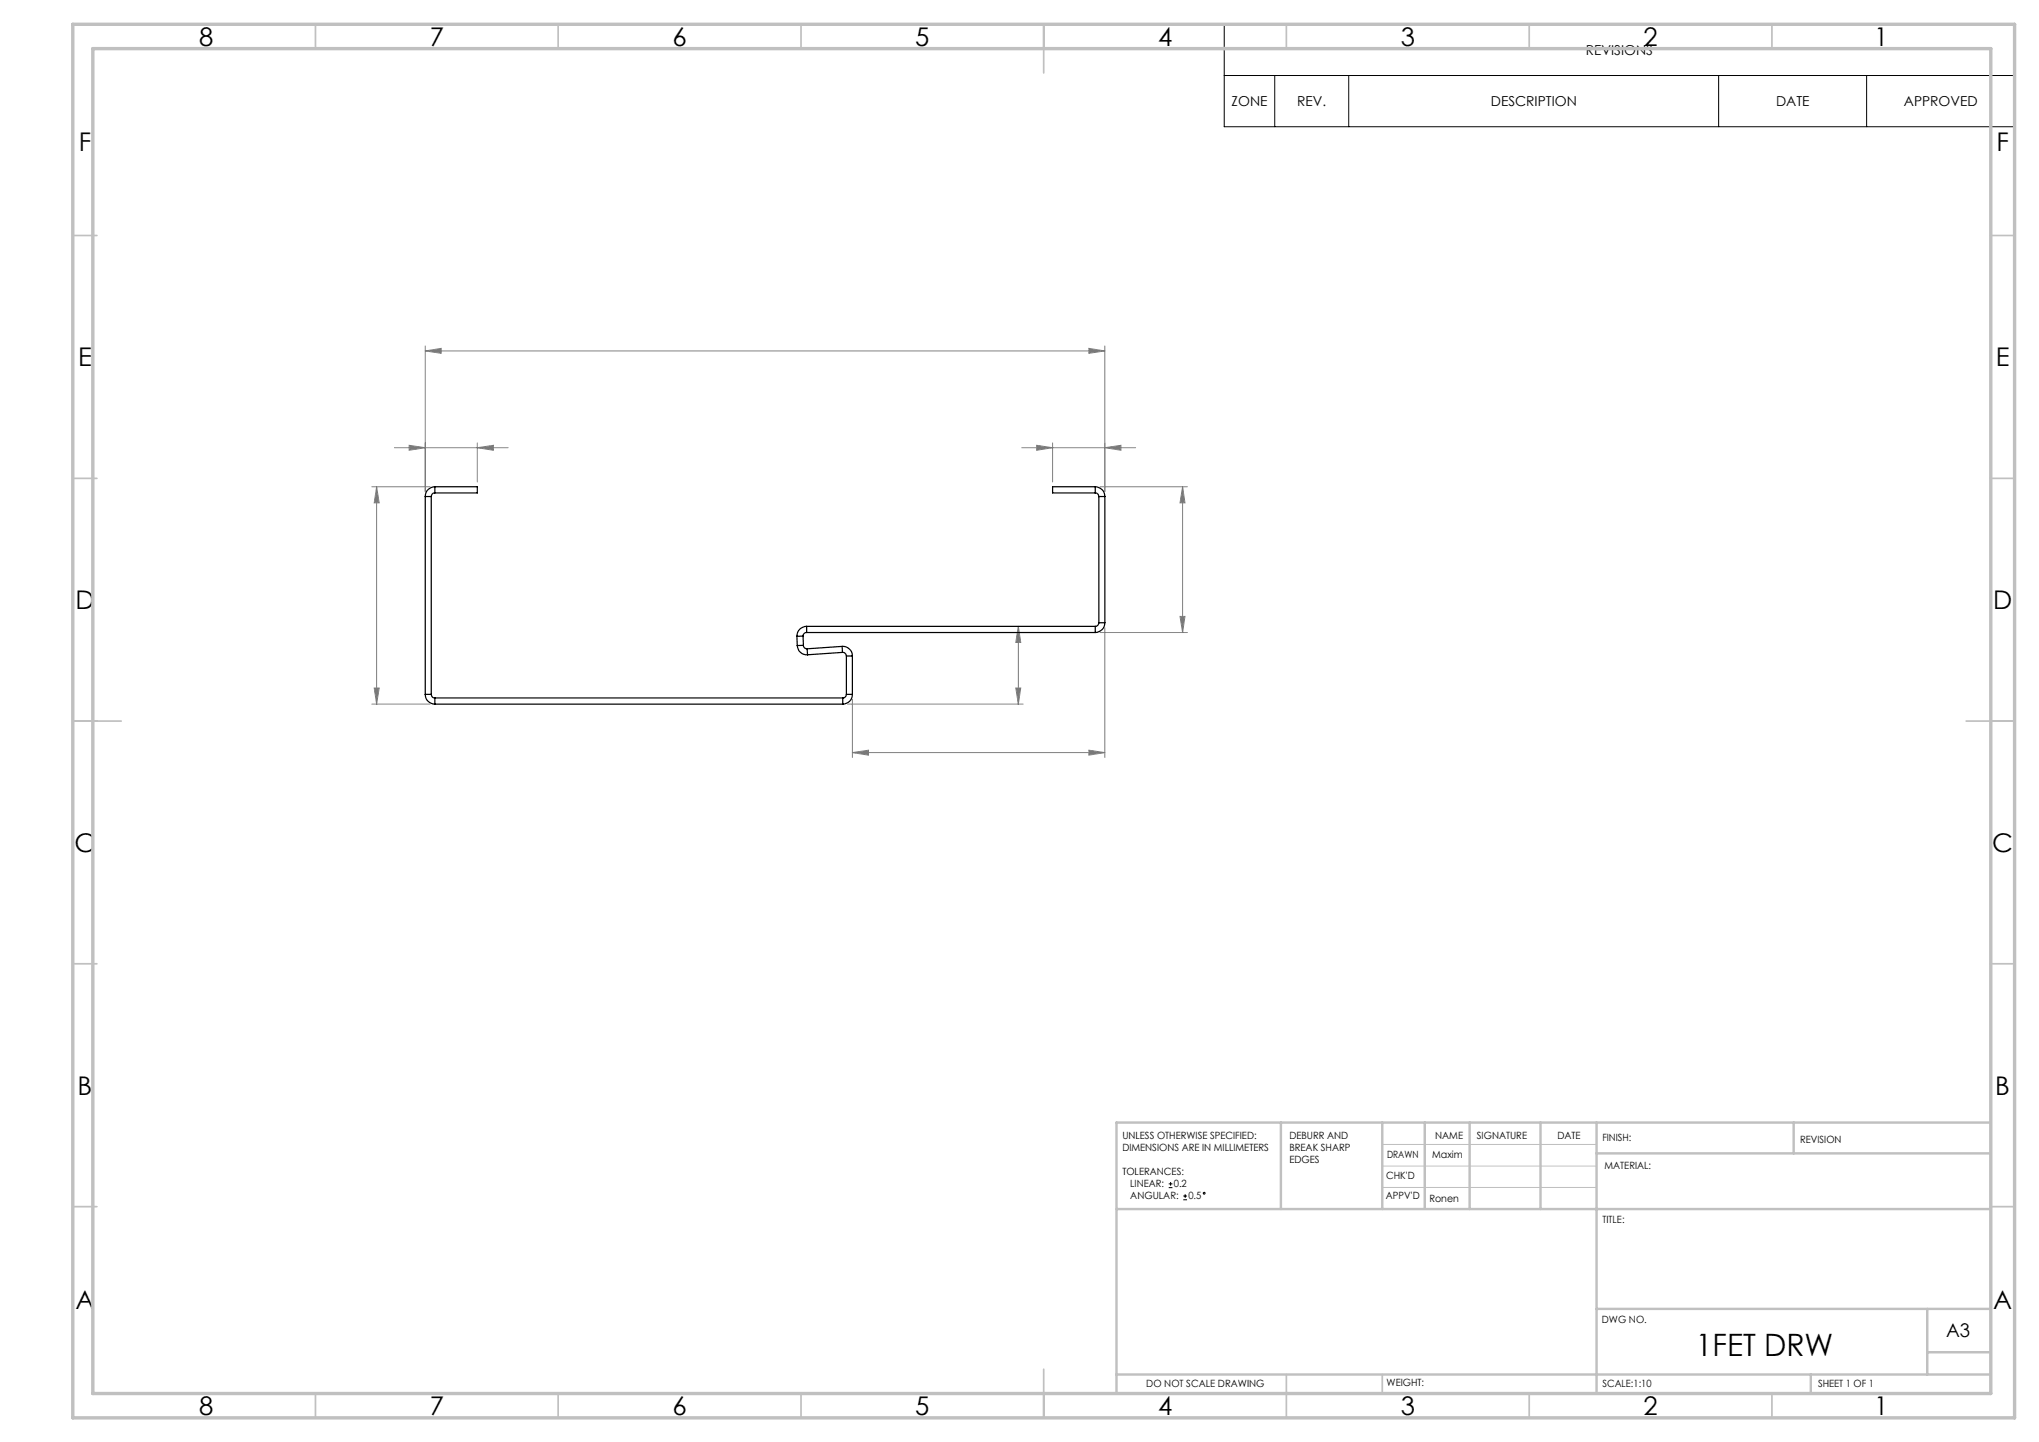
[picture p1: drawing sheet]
<svg xmlns="http://www.w3.org/2000/svg" width="420mm" height="297mm" viewBox="0 0 420 297" stroke-linecap="round" stroke-linejoin="round" font-family="sans-serif">
<g fill="none" stroke="#000" stroke-width=".21">
<path d="M252.2 5h162.8v21.1h-162.8zM252.2 15.6h162.8M262.6 15.6v10.5M277.8 15.6v10.5M354 15.6v10.5M384.5 15.6v10.5M240.7 244.6h.8M240.7 243.8h.8M241.1 243.4v.8M243.7 247.1h.8M243.7 246.3h.8M244.1 246v.7"/>
<circle cx="248.1" cy="245.8" r=".19"/>
</g>
<g fill="none" stroke="#808080" stroke-width=".21">
<path d="M87.6 72.3l3.3-.5v1zM87.6 71.3v29.9M87.6 72.3h140M224.3 71.8l3.3 .5-3.3 .5zM227.6 71.3v29.9M81.2 92.2h23.5M84.3 91.7l3.3 .5-3.3 .5zM98.3 92.2l3.3-.5v1zM98.3 91.2v8.1M210.5 92.2h23.4M213.5 91.7l3.3 .5-3.3 .5zM216.8 91.2v8.1"/>
<path d="M227.6 92.2l3.3-.5v1zM76.6 100.3h12M77.6 100.3l.5 3.3h-1zM77.6 100.3v44.7M226.6 100.3h18M243.6 100.3l.5 3.3h-1zM243.6 100.3v30M209.8 129l.5 3.3h-1.1zM209.8 129v16M226.6 130.3h18M227.6 129.3v26.7M243.1 127h1l-.5 3.3z"/>
<path d="M76.6 145h12M77.1 141.7h1l-.5 3.3zM174.6 145h36.1M175.6 155l3.3-.5v1zM175.6 144v12M175.6 155h52M209.2 141.7h1.1l-.5 3.3zM224.3 154.5l3.3 .5-3.3 .5z"/>
</g>
<path d="M284.7 235.7h44.2M284.7 240.2h44.2M284.7 244.6h44.2" fill="none" stroke="#c0c0c0" stroke-width=".21"/>
<g fill="none" stroke="#c0c0c0" stroke-width=".35">
<path d="M65 5v5M115 5v5M165 5v5M215 5v10M265 5v5M315 5v5M365 5v5M15 48.5h5M410 48.5h5M15 98.5h5M410 98.5h5M15 148.5h10"/>
<path d="M405 148.5h10M15 198.5h5M410 198.5h5M15 248.5h5M410 248.5h5M65 287v5M115 287v5M165 287v5M215 282v10M265 283.1v8.9M284.7 283.1v3.9M315 287v5"/>
<path d="M365 287v5"/>
</g>
<g fill="none" stroke="#c0c0c0" stroke-width=".5">
<path d="M263.8 231.2v17.8M284.7 231.2v17.8M293.5 231.2v17.6M302.7 231.2v17.8M317.3 231.2v17.8M328.9 237.6h81.2M328.9 231.2v55.8M369.5 231.2v6.4M410.1 231.2h-180.1v55.8M230 249h180M328.9 269.6h81.2M397 269.6v13.5"/>
<path d="M397 278.5h13.1M230 283.1h180.1M373 283.1v3.9"/>
</g>
<path d="M15 5h400v287h-400zM19.1 10h391v277h-391z" fill="none" stroke="#c0c0c0" stroke-width=".7"/>
<g fill="#808080">
<path d="M175.6 155l3.3-.5v1zM224.3 154.5l3.3 .5-3.3 .5z"/>
<path d="M84.3 91.7l3.3 .5-3.3 .5zM98.3 92.2l3.3-.5v1zM87.6 72.3l3.3-.5v1zM224.3 71.8l3.3 .5-3.3 .5z"/>
<path d="M227.6 92.2l3.3-.5v1zM213.5 91.7l3.3 .5-3.3 .5z"/>
<path d="M77.1 141.7h1l-.5 3.3zM77.6 100.3l.5 3.3h-1zM243.1 127h1l-.5 3.3zM243.6 100.3l.5 3.3h-1z"/>
<path d="M209.8 129l.5 3.3h-1.1zM209.2 141.7h1.1l-.5 3.3z"/>
</g>
<g fill="none" stroke="#000" stroke-width=".25">
<path d="M87.6 102.3h1.2M87.6 102.3v40.7M88.8 102.3v40.7M89.6 101.5a.72 .72 0 0 0-.8 .8M89.6 100.3a1.99 1.99 0 0 0-2 2M89.6 100.3v1.2M89.6 100.3h8.7v1.2h-8.7M225.6 101.5a.72 .72 0 0 1 .7 .8M225.6 100.3a1.99 1.99 0 0 1 2 2M225.6 100.3h-8.8v1.2h8.8M225.6 100.3v1.2M226.3 102.3h1.3"/>
<path d="M226.3 102.3v26M227.6 102.3v26M164.1 131.1l.1 1.9M164.2 133a1.99 1.99 0 0 0 2.1 1.9M165.4 131l-1.3 .1M165.4 131l.1 1.9M165.5 132.9a.72 .72 0 0 0 .8 .7M165.5 132.9l-1.3 .1M166.2 129a1.99 1.99 0 0 0-2.1 2.1M166.2 130.3a.72 .72 0 0 0-.8 .7M166.2 129v1.3M166.2 129h59.4"/>
<path d="M166.2 130.3h59.4M166.3 133.6v1.3M173.5 133.1a1.99 1.99 0 0 1 2.1 2M173.5 133.1v1.3M173.5 133.1l-7.2 .5M173.5 134.4a.78 .78 0 0 1 .8 .7M173.5 134.4l-7.2 .5M174.3 135.1h1.3M174.3 135.1v7.9M175.6 135.1v7.9M225.6 129v1.3M226.3 128.3a.72 .72 0 0 1-.7 .7"/>
<path d="M226.3 128.3h1.3M227.6 128.3a1.99 1.99 0 0 1-2 2M87.6 143a1.99 1.99 0 0 0 2 2M87.6 143h1.2M88.8 143a.72 .72 0 0 0 .8 .8M89.6 143.8v1.2M89.6 143.8h84M89.6 145h84M173.6 143.8v1.2M174.3 143a.72 .72 0 0 1-.7 .8M174.3 143h1.3M175.6 143a1.99 1.99 0 0 1-2 2"/>
</g>
<text font-size="6.3" x="349.3" y="279.3">1FET DRW</text>
<g font-size="5.3">
<text x="41" y="9.4">8</text>
<text x="88.5" y="9.4">7</text>
<text x="138.5" y="9.4">6</text>
<text x="188.5" y="9.4">5</text>
<text x="238.5" y="9.4">4</text>
<text x="288.5" y="9.4">3</text>
<text x="338.5" y="9.4">2</text>
<text x="386" y="9.4">1</text>
<text x="16.2" y="31.2">F</text>
<text x="411.2" y="31.2">F</text>
<text x="16.1" y="75.4">E</text>
<text x="411.1" y="75.4">E</text>
<text x="15.5" y="125.4">D</text>
<text x="410.5" y="125.4">D</text>
<text x="15.4" y="175.4">C</text>
<text x="410.4" y="175.4">C</text>
<text x="16" y="225.4">B</text>
<text x="411" y="225.4">B</text>
<text x="15.5" y="269.7">A</text>
<text x="410.5" y="269.7">A</text>
<text x="41" y="291.4">8</text>
<text x="88.5" y="291.4">7</text>
<text x="138.5" y="291.4">6</text>
<text x="188.5" y="291.4">5</text>
<text x="238.5" y="291.4">4</text>
<text x="288.5" y="291.4">3</text>
<text x="338.5" y="291.4">2</text>
<text x="386" y="291.4">1</text>
</g>
<text font-size="3.9" x="400.9" y="275.5">A3</text>
<g font-size="2.8">
<text x="326.7" y="11.3">REVISIONS</text>
<text x="253.7" y="21.8">ZONE</text>
<text x="267.2" y="21.8">REV.</text>
<text x="307.1" y="21.8">DESCRIPTION</text>
<text x="365.8" y="21.8">DATE</text>
<text x="392.2" y="21.8">APPROVED</text>
</g>
<g font-size="2.1">
<text x="231.2" y="234.6">UNLESS OTHERWISE SPECIFIED:</text>
<text x="231.2" y="237">DIMENSIONS ARE IN MILLIMETERS</text>
<text x="265.6" y="234.6">DEBURR AND</text>
<text x="265.6" y="237.1">BREAK SHARP</text>
<text x="265.6" y="239.6">EDGES</text>
<text x="285.7" y="238.4">DRAWN</text>
<text x="295" y="238.4">Maxim</text>
<text x="295.6" y="234.5">NAME</text>
<text x="304.2" y="234.5">SIGNATURE</text>
<text x="320.8" y="234.5">DATE</text>
<text x="330.1" y="235">FINISH:</text>
<text x="370.8" y="235.4">REVISION</text>
<text x="231.2" y="242">TOLERANCES:</text>
<text x="232.8" y="244.5">LINEAR:</text>
<text x="241.8" y="244.6">0.2</text>
<text x="285.5" y="242.8">CHK'D</text>
<text x="330.5" y="240.8">MATERIAL:</text>
<text x="232.8" y="247">ANGULAR:</text>
<text x="244.8" y="247.1">0.5</text>
<text x="285.5" y="247.1">APPV'D</text>
<text x="294.4" y="247.5">Ronen</text>
<text x="330.1" y="251.9">TITLE:</text>
<text x="330" y="272.5">DWG NO.</text>
<text x="236.1" y="285.6">DO NOT SCALE DRAWING</text>
<text x="285.6" y="285.5">WEIGHT:</text>
<text x="330.1" y="285.6">SCALE:1:10</text>
<text x="374.5" y="285.6">SHEET 1 OF 1</text>
</g>
</svg>
